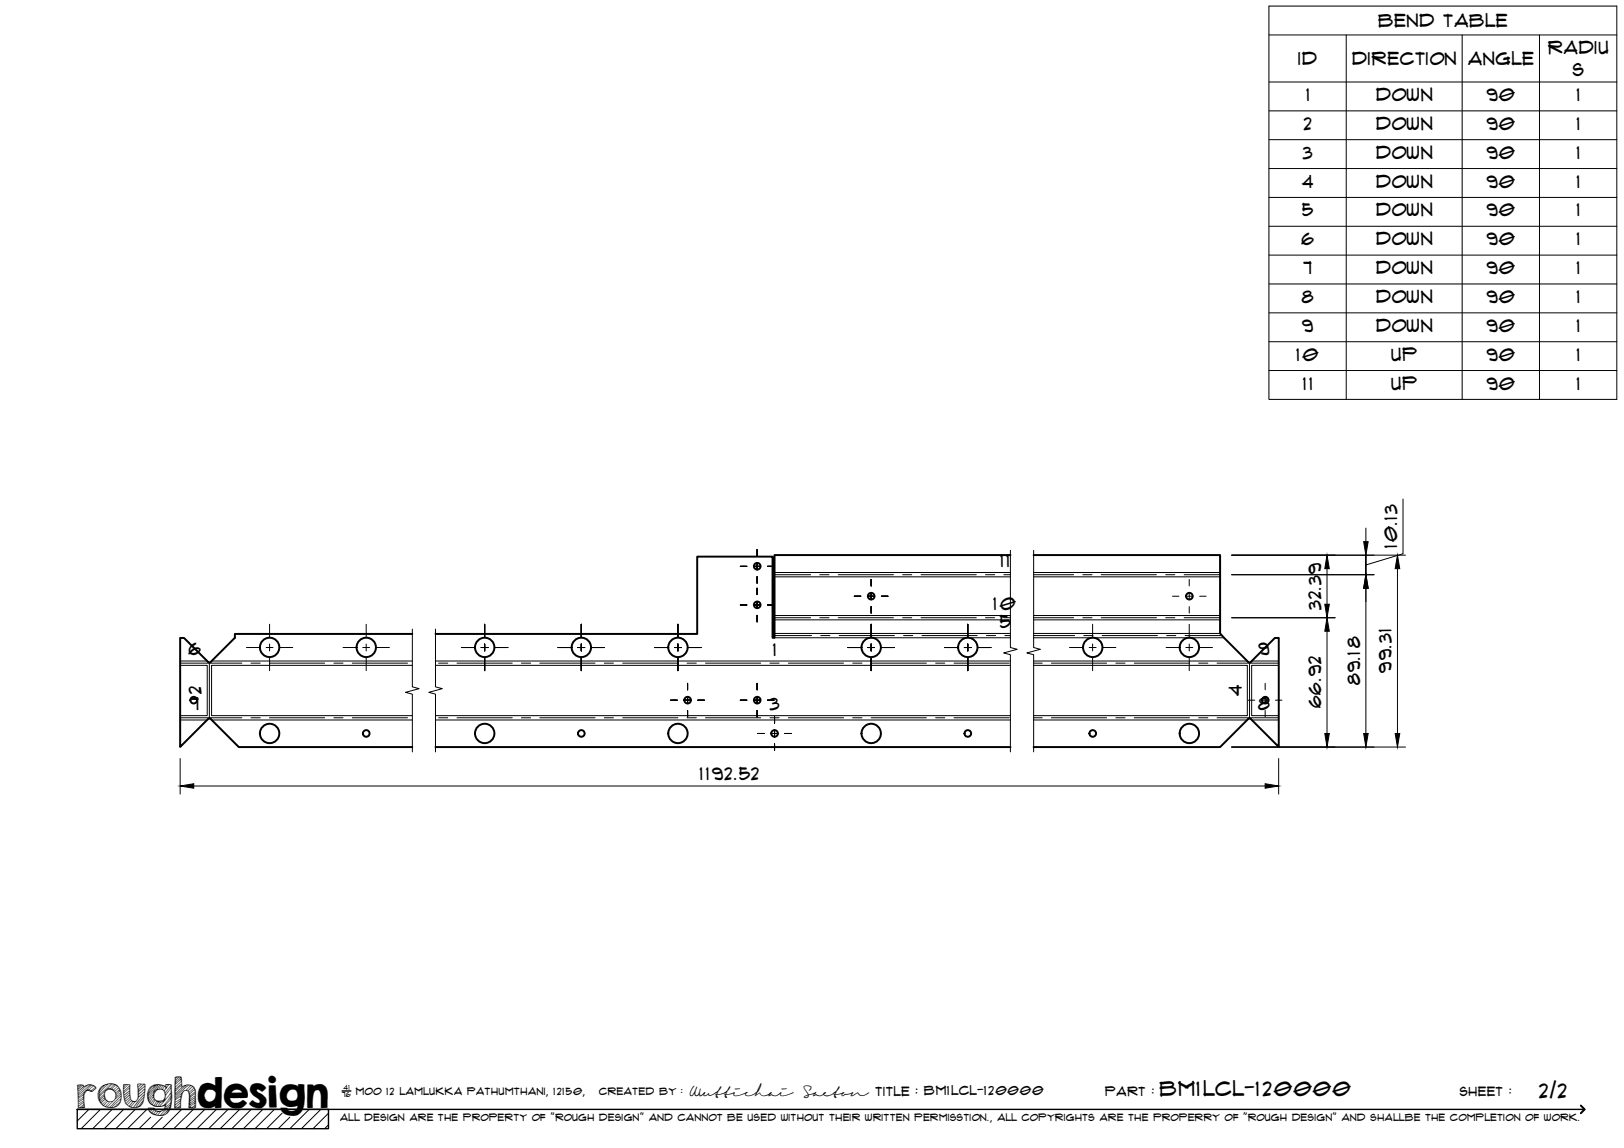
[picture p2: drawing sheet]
<svg xmlns="http://www.w3.org/2000/svg" width="420mm" height="297mm" viewBox="0 0 420 297" stroke-linecap="round" stroke-linejoin="round" font-family="sans-serif">
<!-- layer: Visible -->
<g fill="none" stroke="#000" stroke-width=".51">
<path d="M261.4 143.6h-61v21.4h-.5v-21h-19.5v20h-67.7M267.4 143.6h48.3v20.3l7.2 7.4 .3 .1 .4-.1M106.7 164h-45.9v1l-6.5 6.4-.5-.1-6.2-6.2h-1v28.2l7.2-7.3 .5-.1 7.5 7.4h44.9M323.6 171.3l6.2-6.2h1v28.2l-7.2-7.3M112.7 193.3h148.7M323.6 186l-.4-.1-.3 .1-7.2 7.3h-48.3"/>
<circle cx="195.9" cy="146.5" r=".86"/>
<circle cx="195.9" cy="156.5" r=".86"/>
<circle cx="225.4" cy="154.3" r=".86"/>
<circle cx="307.7" cy="154.3" r=".86"/>
<circle cx="69.8" cy="167.5" r="2.51"/>
<circle cx="94.8" cy="167.5" r="2.51"/>
<circle cx="125.4" cy="167.5" r="2.51"/>
<circle cx="150.4" cy="167.5" r="2.51"/>
<circle cx="175.4" cy="167.5" r="2.51"/>
<circle cx="225.4" cy="167.5" r="2.51"/>
<circle cx="250.4" cy="167.5" r="2.51"/>
<circle cx="282.7" cy="167.5" r="2.51"/>
<circle cx="307.7" cy="167.5" r="2.51"/>
<circle cx="50.1" cy="181.2" r=".86"/>
<circle cx="69.8" cy="189.8" r="2.51"/>
<circle cx="94.8" cy="189.8" r=".86"/>
<circle cx="125.4" cy="189.8" r="2.51"/>
<circle cx="150.4" cy="189.8" r=".86"/>
<circle cx="175.4" cy="189.8" r="2.51"/>
<circle cx="177.9" cy="181.2" r=".86"/>
<circle cx="195.9" cy="181.2" r=".86"/>
<circle cx="200.4" cy="189.8" r=".86"/>
<circle cx="225.4" cy="189.8" r="2.51"/>
<circle cx="250.4" cy="189.8" r=".86"/>
<circle cx="282.7" cy="189.8" r=".86"/>
<circle cx="307.7" cy="189.8" r="2.51"/>
<circle cx="327.4" cy="181.2" r=".86"/>
</g>
<!-- layer: Bend Center -->
<g fill="none" stroke="#000" stroke-width=".26">
<path d="M200.4 148.7h9.3M200.4 159.8h9.3M212.1 148.7h2.4M212.1 159.8h2.4M216.9 148.7h14.2M216.9 159.8h14.2M233.5 148.7h2.4M233.5 159.8h2.4M238.3 148.7h14.3M238.3 159.8h14.3M255 148.7h2.3M255 159.8h2.3"/>
<path d="M259.7 148.7h1.7M259.7 159.8h1.7M267.4 148.7h10.4M267.4 159.8h10.4M280.1 148.7h2.4M280.1 159.8h2.4M284.9 148.7h14.3M284.9 159.8h14.3M301.6 148.7h2.4M301.6 159.8h2.4M306.3 148.7h9.4M306.3 159.8h9.4"/>
<path d="M46.6 171.6h16M54.2 171.4v14.5M64.9 171.6h2.4M69.7 171.6h14.3M86.4 171.6h2.4M91.1 171.6h14.3M113.5 171.6h2.3M118.2 171.6h14.3M134.9 171.6h2.4M139.7 171.6h14.2M156.3 171.6h2.4M161.1 171.6h14.3"/>
<path d="M177.8 171.6h2.3M182.5 171.6h14.3M199.2 171.6h2.4M200.4 164.5h9.6M204 171.6h14.2M212.3 164.5h2.4M217.1 164.5h14.3M220.6 171.6h2.4M225.4 171.6h14.3M233.8 164.5h2.4M238.5 164.5h14.3M242.1 171.6h2.3"/>
<path d="M246.8 171.6h14.3M255.2 164.5h2.4M260 164.5h1.4M267.4 171.6h2.2M267.4 164.5h10.6M272 171.6h14.3M280.4 164.5h2.4M285.2 164.5h14.2M288.7 171.6h2.4M293.5 171.6h14.2M301.8 164.5h2.4M306.6 164.5h9.6"/>
<path d="M310.1 171.6h2.4M314.9 171.6h15.9M323.3 171.4v14.5M46.6 185.7h16M64.9 185.7h2.4M69.7 185.7h14.3M86.4 185.7h2.4M91.1 185.7h14.3M113.5 185.7h2.3M118.2 185.7h14.3M134.9 185.7h2.4M139.7 185.7h14.2"/>
<path d="M156.3 185.7h2.4M161.1 185.7h14.3M177.8 185.7h2.3M182.5 185.7h14.3M199.2 185.7h2.4M204 185.7h14.2M220.6 185.7h2.4M225.4 185.7h14.3M242.1 185.7h2.3M246.8 185.7h14.3M267.4 185.7h2.2M272 185.7h14.3"/>
<path d="M288.7 185.7h2.4M293.5 185.7h14.2M310.1 185.7h2.4M314.9 185.7h15.9"/>
</g>
<!-- layer: Visible Narrow -->
<g fill="none" stroke="#000" stroke-width=".26">
<path d="M200.4 148.1h61M200.4 149.3h61M200.4 159.3h61M267.4 148.1h48.3M267.4 149.3h48.3M267.4 159.3h48.3M46.6 172.2h7v13h-7M46.6 171h7M54.8 171h51.9M106.7 172.2h-52v13h52M112.7 171h148.7M112.7 172.2h148.7"/>
<path d="M200.4 165h61M200.4 160.4h61M200.4 163.9h61M267.4 165h49.3M267.4 172.2h55.3v13h-55.3M267.4 171h55.3M267.4 160.4h48.3M267.4 163.9h48.3M323.9 171h6.9M330.8 172.2h-7v13h7M46.6 186.3h7M54.8 186.3h51.9"/>
<path d="M112.7 186.3h148.7M112.7 185.2h148.7M267.4 186.3h55.3M323.9 186.3h6.9"/>
</g>
<!-- layer: TitleBlock -->
<path d="M20 287h65v5h-65zM20 287h390M88.5 282.3h2.3" fill="none" stroke="#000" stroke-width=".36"/>
<path d="M409 286.1l1 .9-1 1" fill="none" stroke="#000" stroke-width=".51"/>
<g fill="none" stroke="#000" stroke-width=".26">
<path d="M23 287l-3 3.1M26 287l-5 5M29 287l-5 5M32 287l-5 5M35 287l-5 5M38 287l-5 5M39 289.1l-3 2.9M42 289.1l-3 2.9M47 287l-5 5M50 287l-5 5M53 287l-5 5M56 287l-5 5"/>
<path d="M59 287l-5 5M62 287l-5 5M65 287l-5 5M68 287l-5 5M71 287l-5 5M73 288l-4 4M75 289.1l-3 2.9M80 287l-5 5M83 287l-5 5M85 288l-4 4M85 291l-1 1"/>
</g>
<!-- layer: Smart Centers -->
<g fill="none" stroke="#000" stroke-width=".26">
<path d="M191.5 156.5h1.7M191.5 146.5h1.7M195 156.5h1.8M195 146.5h1.8M195.9 142.2v1.7M195.9 145.6v1.8M195.9 149.2v1.7M195.9 152.2v1.6M195.9 155.6v1.8M195.9 159.2v1.7M198.6 156.5h1.6M198.6 146.5h1.6"/>
<path d="M221 154.3h1.7M224.5 154.3h1.8M225.4 149.9v1.7M225.4 153.4v1.8M225.4 157v1.6M228 154.3h1.7M303.3 154.3h1.7M306.8 154.3h1.8M307.7 149.9v1.7M307.7 153.4v1.8M307.7 157v1.6M310.4 154.3h1.6"/>
<path d="M63.8 167.5h3.3M68.9 167.5h1.7M69.7 161.5v3.4M69.7 166.6v1.8M69.7 170.2v3.3M72.4 167.5h3.3M88.8 167.5h3.3M93.9 167.5h1.7M94.7 161.5v3.4M94.7 166.6v1.8M94.7 170.2v3.3M97.4 167.5h3.4"/>
<path d="M119.4 167.5h3.3M124.5 167.5h1.8M125.4 161.5v3.4M125.4 166.6v1.8M125.4 170.2v3.3M128.1 167.5h3.3M144.4 167.5h3.3M149.5 167.5h1.8M150.4 161.5v3.4M150.4 166.6v1.8M150.4 170.2v3.3M153.1 167.5h3.3"/>
<path d="M169.4 167.5h3.3M174.5 167.5h1.8M175.4 161.5v3.4M175.4 166.6v1.8M175.4 170.2v3.3M177.9 176.8v1.7M178.1 167.5h3.3M195.9 176.8v1.7M219.4 167.5h3.3M224.5 167.5h1.8M225.4 161.5v3.4M225.4 166.6v1.8"/>
<path d="M225.4 170.2v3.3M228 167.5h3.4M244.4 167.5h3.3M249.5 167.5h1.8M250.4 161.5v3.4M250.4 166.6v1.8M250.4 170.2v3.3M253.1 167.5h3.3M276.7 167.5h3.3M281.8 167.5h1.8M282.7 161.5v3.4M282.7 166.6v1.8"/>
<path d="M282.7 170.2v3.3M285.4 167.5h3.3M301.7 167.5h3.3M306.8 167.5h1.8M307.7 161.5v3.4M307.7 166.6v1.8M307.7 170.2v3.3M310.4 167.5h3.3M327.3 176.8v1.7M173.5 181.2h1.7M177 181.2h1.8M177.9 180.3v1.8"/>
<path d="M177.9 183.8v1.7M180.6 181.2h1.6M191.5 181.2h1.7M195 181.2h1.8M195.9 180.3v1.8M195.9 183.8v1.7M196 189.8h1.7M198.6 181.2h1.6M199.5 189.8h1.8M200.4 185.4v1.7M200.4 188.9v1.8M200.4 192.5v1.6"/>
<path d="M203.1 189.8h1.6M323 181.2h1.6M326.4 181.2h1.8M327.3 180.3v1.8M327.3 183.8v1.7M330 181.2h1.7"/>
</g>
<!-- layer: Bend Tables -->
<g fill="none" stroke="#000" stroke-width=".26">
<path d="M328.3 1.6h90v101.7h-90zM328.3 9h90M348.3 9v94.3M378.3 9v94.3M398.3 9v94.3M328.3 21.2h90M328.3 28.7h90M328.3 36.1h90M328.3 43.6h90M328.3 51.1h90M328.3 58.6h90M328.3 66h90"/>
<path d="M328.3 73.5h90M328.3 80.9h90M328.3 88.4h90M328.3 95.9h90"/>
</g>
<!-- layer: FD_Dimensions -->
<g fill="none" stroke="#000" stroke-width=".26">
<path d="M353.4 136.6v3.6M363 129.1v14.2l-9.6 2.9M318.6 143.6h45M318.6 148.7h36.9M318.6 159.8h26.8M343.3 147.1v9.2M353.4 148.7v-5.1v5.1M353.4 152.2v37.6M361.5 147.1v42.7M343.3 163.3v26.5M46.6 196.3v9.2M318.6 193.3h45"/>
<path d="M330.8 196.3v9.2M50.1 203.4h277.2"/>
</g>
<path d="M342.8 156.3h1.1l-.6 3.5zM343.3 143.6l.6 3.5h-1.1zM353.4 148.7l.6 3.5h-1.2zM352.8 140.2h1.2l-.6 3.4zM361.5 143.6l.6 3.5h-1.1zM343.3 159.8l.6 3.5h-1.1zM342.8 189.8h1.1l-.6 3.5zM352.8 189.8h1.2l-.6 3.5zM361 189.8h1.1l-.6 3.5zM46.6 203.4l3.5-.6v1.1zM327.3 202.8l3.5 .6-3.5 .5z" fill="#000" stroke="#000" stroke-width=".26"/>
<!-- layer: Break Lines -->
<path d="M261.4 142.4v25.1l1.8 .5-3.5 .9 1.7 .5v25.1M267.4 142.4v25.1l1.8 .5-3.5 .9 1.7 .5v25.1M106.7 162.8v14.9l1.7 .5-3.5 .9 1.8 .5v14.9M112.7 162.8v14.9l1.7 .5-3.5 .9 1.8 .5v14.9" fill="none" stroke="#000" stroke-width=".26"/>
<text font-size="9.7" x="19.9" y="286.8">roughdesign</text>
<g font-size="5.3">
<text x="300.1" y="283.6">BM1LCL-120000</text>
<text x="398.2" y="284">2/2</text>
</g>
<g font-size="4.6">
<text x="356.6" y="7">Bend Table</text>
<text x="335.9" y="16.9">ID</text>
<text x="349.8" y="16.8">Direction</text>
<text x="379.8" y="16.9">Angle</text>
<text x="400.5" y="13.9">Radiu</text>
<text x="406.9" y="19.8">s</text>
<text x="338" y="26.1">1</text>
<text x="356" y="26.1">Down</text>
<text x="384.6" y="26.1">90</text>
<text x="408" y="26.1">1</text>
<text x="337.3" y="33.6">2</text>
<text x="356" y="33.6">Down</text>
<text x="384.6" y="33.6">90</text>
<text x="408" y="33.6">1</text>
<text x="337.1" y="41">3</text>
<text x="356" y="41.1">Down</text>
<text x="384.6" y="41">90</text>
<text x="408" y="41">1</text>
<text x="336.9" y="48.5">4</text>
<text x="356" y="48.5">Down</text>
<text x="384.6" y="48.5">90</text>
<text x="408" y="48.5">1</text>
<text x="336.9" y="56">5</text>
<text x="356" y="56">Down</text>
<text x="384.6" y="56">90</text>
<text x="408" y="56">1</text>
<text x="336.7" y="63.4">6</text>
<text x="356" y="63.5">Down</text>
<text x="384.6" y="63.4">90</text>
<text x="408" y="63.4">1</text>
<text x="337.2" y="70.9">7</text>
<text x="356" y="70.9">Down</text>
<text x="384.6" y="70.9">90</text>
<text x="408" y="70.9">1</text>
<text x="336.8" y="78.4">8</text>
<text x="356" y="78.4">Down</text>
<text x="384.6" y="78.4">90</text>
<text x="408" y="78.4">1</text>
<text x="336.9" y="85.8">9</text>
<text x="356" y="85.9">Down</text>
<text x="384.6" y="85.8">90</text>
<text x="408" y="85.8">1</text>
<text x="335.4" y="93.3">10</text>
<text x="360" y="93.4">Up</text>
<text x="384.6" y="93.3">90</text>
<text x="408" y="93.3">1</text>
<text x="337.2" y="100.8">11</text>
<text x="360" y="100.8">Up</text>
<text x="384.6" y="100.8">90</text>
<text x="408" y="100.8">1</text>
<text x="361.5" y="141.9" transform="rotate(-90 361.5 141.9)">10.13</text>
<text x="258.8" y="146.7">11</text>
<text x="257.1" y="157.8">10</text>
<text x="341.8" y="157.8" transform="rotate(-90 341.8 157.8)">32.39</text>
<text x="258.6" y="162.5">5</text>
<text x="48.8" y="169.6">6</text>
<text x="200.1" y="169.6">1</text>
<text x="325.6" y="169.6">9</text>
<text x="52.1" y="179.6" transform="rotate(-90 52.1 179.6)">2</text>
<text x="351.9" y="177.2" transform="rotate(-90 351.9 177.2)">89.18</text>
<text x="360" y="174" transform="rotate(-90 360 174)">99.31</text>
<text x="49.3" y="183.7">7</text>
<text x="199.1" y="183.7">3</text>
<text x="321.3" y="180.1" transform="rotate(-90 321.3 180.1)">4</text>
<text x="325.5" y="183.7">8</text>
<text x="341.8" y="183.3" transform="rotate(-90 341.8 183.3)">66.92</text>
<text x="181.1" y="201.9">1192.52</text>
</g>
<g font-size="3.4">
<text x="178.3" y="283.5">Wuttichai</text>
<text x="208.1" y="283.5">Saeton title : BM1LCL-120000</text>
</g>
<g font-size="3.3">
<text x="286" y="283.5">Part :</text>
<text x="377.7" y="283.5">sheet :</text>
</g>
<g font-size="2.7">
<text x="92.1" y="283.3">moo 12 Lamlukka pathumthani, 12150,</text>
<text x="155" y="283.3">created by :</text>
</g>
<text font-size="2.6" x="88" y="290.1">all design are the property of &quot;rough design&quot; and cannot be used without their written permisstion., all copyrights are the properry of &quot;rough design&quot; and shallbe the completion of work.</text>
<g font-size="1.9">
<text x="88.5" y="283.9">76</text>
<text x="88.9" y="282.1">41</text>
</g>
</svg>
